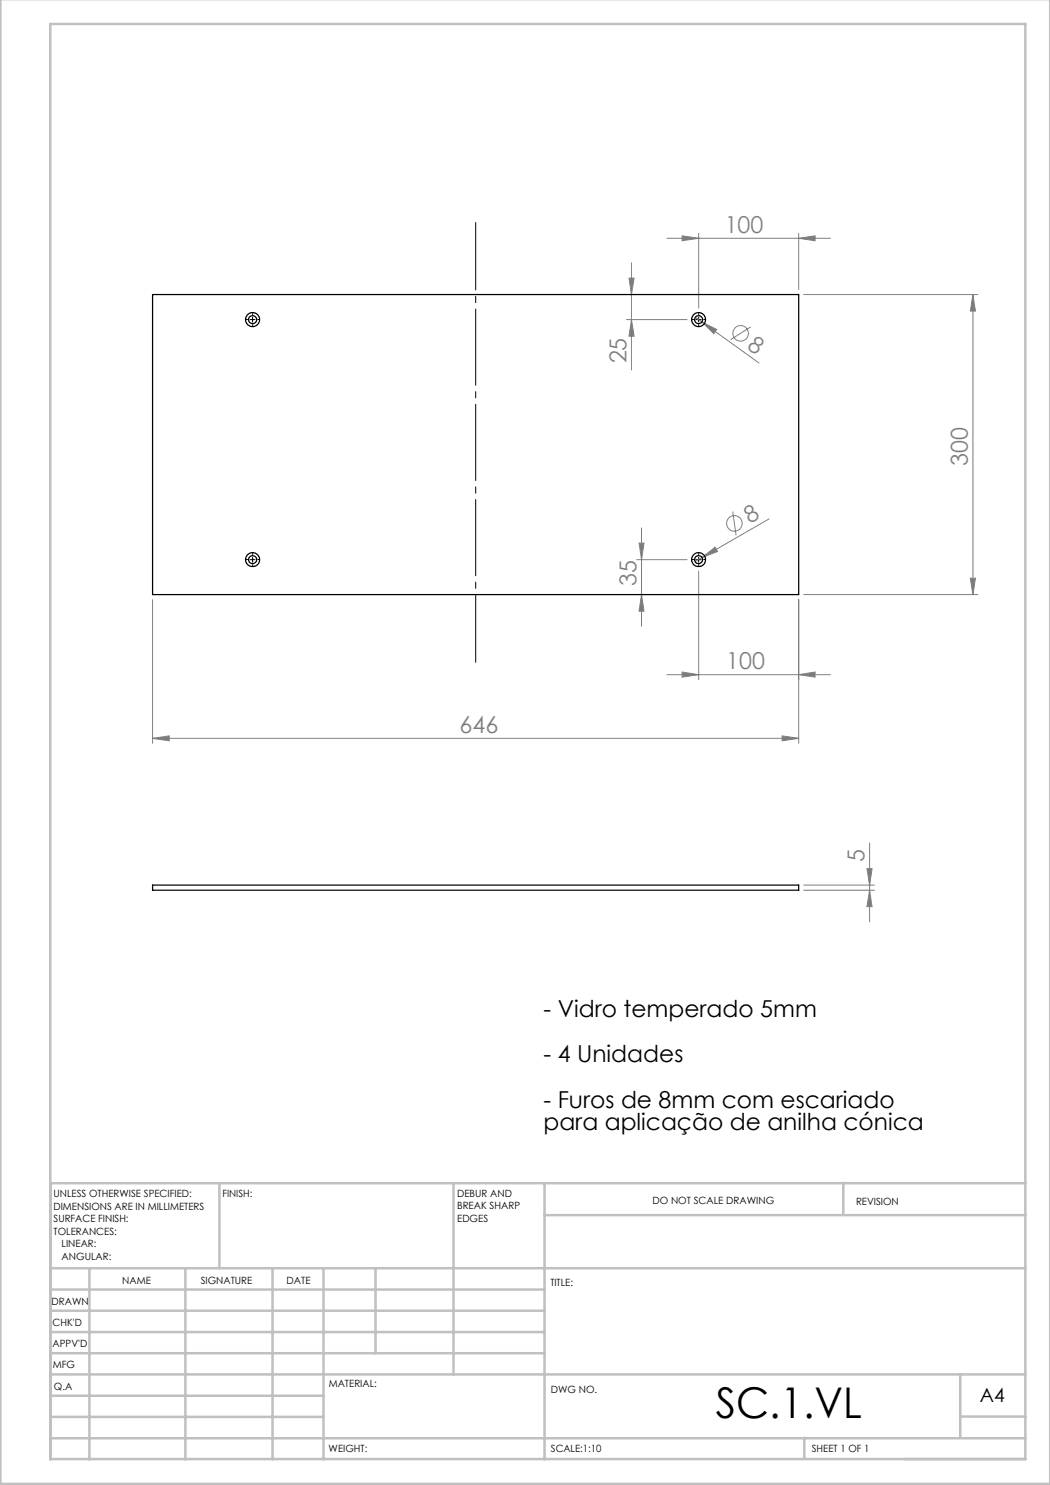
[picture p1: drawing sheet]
<svg xmlns="http://www.w3.org/2000/svg" width="210mm" height="297mm" viewBox="0 0 210 297" stroke-linecap="round" stroke-linejoin="round" font-family="sans-serif">
<g fill="none" stroke="#808080" stroke-width=".2">
<path d="M125.8 55.6h1l-.5 3.3zM126.3 52.6v21.4M133.4 47.7h32.7M136.4 47.2l3.3 .5-3.3 .5zM139.7 46.7v14.9M159.7 47.7l3.3-.5v1zM159.7 46.7v11.2M160.7 58.9h34.9M194.6 58.9l.5 3.3h-1zM194.6 58.9v60M125.3 63.9h12.1M126.3 63.9l.5 3.3h-1z"/>
<path d="M139.1 63.5l1.3 .9M140.4 64.4l2.9 1.5-.5 .8zM140.4 64.4l11.4 8.2M150.1 65.4l-4 2.5M30.5 119.9v28.8M127.3 111.9h10.1M127.8 108.6h1l-.5 3.3zM128.3 118.9l.5 3.3h-1zM128.3 105.6v19.7M139.7 114.2v21.7M140.4 111.5l2.6-2.1 .5 .9zM140.4 111.5l-1.4 .8"/>
<path d="M146.5 102.3l.7 4.8M153.8 103.8l-13.4 7.7M159.7 119.9v28.8M160.7 118.9h34.9M194.1 115.6h1l-.5 3.3zM133.4 134.9h32.7M136.4 134.4l3.3 .5-3.3 .5zM159.7 134.9l3.3-.5v1zM30.5 147.7l3.3-.5v1zM30.5 147.7h129.2M156.4 147.2l3.3 .5-3.3 .5zM160.7 177h14.2"/>
<path d="M160.7 178h14.2M173.4 173.7h1l-.5 3.3zM173.9 178l.5 3.3h-1zM173.9 168.6v15.8"/>
<circle cx="148.1" cy="66.7" r="1.57"/>
<circle cx="146.9" cy="104.7" r="1.56"/>
</g>
<path d="M95.1 132.5v-88" fill="none" stroke="#000" stroke-width=".2" stroke-dasharray="15.2 1.3 1.3 1.3" stroke-dashoffset="1.7"/>
<g fill="none" stroke="#000" stroke-width=".2" stroke-dasharray="15.2 1.3 1.3 1.3">
<path d="M49.5 63.9h-.3M50.5 62.9v-.3M50.5 64.9v.3M51.5 63.9h.3M138.7 63.9h-.3M139.7 62.9v-.3M139.7 64.9v.3M140.7 63.9h.3M49.5 111.9h-.3M50.5 110.9v-.3M50.5 112.9v.3M51.5 111.9h.3"/>
<path d="M138.7 111.9h-.3M139.7 110.9v-.3M139.7 112.9v.3M140.7 111.9h.3"/>
</g>
<path d="M50 63.9h1M50.5 63.4v1M139.2 63.9h1M139.7 63.4v1M50 111.9h1M50.5 111.4v1M139.2 111.9h1M139.7 111.4v1" fill="none" stroke="#000" stroke-width=".2"/>
<g fill="none" stroke="#c0c0c0" stroke-width=".5">
<path d="M.1 -.1v296.9h209.9v-296.9M10.1 4.8h195v287h-195zM43.9 236.6v17M90.7 236.6v38.3M108.9 236.6v55.3M168.7 236.6v6.3M205.1 236.6h-195v55.3M10.1 253.6h195M10.1 257.9h98.8M17.9 253.6v38.3M37.1 253.6v38.3M54.5 253.6v38.3"/>
<path d="M64.7 253.6v38.3M75.1 253.6v17M108.9 243h96.2M10.1 270.6h98.8M10.1 266.4h98.8M10.1 262.1h98.8M10.1 279.1h54.6M10.1 274.9h195M192.1 274.8v12.7M10.1 287.7h195M10.1 283.4h54.6M160.9 287.5v4.3"/>
<path d="M192.1 283.3h13"/>
</g>
<g fill="#808080">
<path d="M140.4 111.5l2.6-2.1 .5 .9z"/>
<path d="M140.4 64.4l2.9 1.5-.5 .8z"/>
<path d="M30.5 147.7l3.3-.5v1zM156.4 147.2l3.3 .5-3.3 .5zM136.4 134.4l3.3 .5-3.3 .5zM159.7 134.9l3.3-.5v1zM136.4 47.2l3.3 .5-3.3 .5zM159.7 47.7l3.3-.5v1z"/>
<path d="M194.1 115.6h1l-.5 3.3zM194.6 58.9l.5 3.3h-1z"/>
<path d="M125.8 55.6h1l-.5 3.3zM126.3 63.9l.5 3.3h-1zM127.8 108.6h1l-.5 3.3zM128.3 118.9l.5 3.3h-1zM173.4 173.7h1l-.5 3.3zM173.9 178l.5 3.3h-1z"/>
</g>
<g fill="none" stroke="#000" stroke-width=".25">
<path d="M30.5 58.9h129.2v60h-129.2zM30.5 177h129.2v1h-129.2z"/>
<circle cx="50.5" cy="63.9" r=".8"/>
<circle cx="50.5" cy="63.9" r="1.41"/>
<circle cx="139.7" cy="63.9" r=".8"/>
<circle cx="139.7" cy="63.9" r="1.4"/>
<circle cx="50.5" cy="111.9" r=".8"/>
<circle cx="50.5" cy="111.9" r="1.41"/>
<circle cx="139.7" cy="111.9" r=".8"/>
<circle cx="139.7" cy="111.9" r="1.4"/>
</g>
<text font-size="8.5" x="143.2" y="283.5">SC.1.VL</text>
<g font-size="4.7" fill="#808080">
<text x="144.9" y="46.6">100</text>
<text x="149.2" y="69.5" transform="rotate(36 149.2 69.5)">8</text>
<text x="125.3" y="72.7" transform="rotate(-90 125.3 72.7)">25</text>
<text x="193.6" y="93.2" transform="rotate(-90 193.6 93.2)">300</text>
<text x="150" y="104.9" transform="rotate(-30 150 104.9)">8</text>
<text x="127.3" y="117.2" transform="rotate(-90 127.3 117.2)">35</text>
<text x="145.3" y="133.9">100</text>
<text x="91.9" y="146.6">646</text>
<text x="172.9" y="172.4" transform="rotate(-90 172.9 172.4)">5</text>
</g>
<g font-size="4.7">
<text x="108.7" y="203.4">- Vidro temperado 5mm</text>
<text x="108.7" y="212.5">- 4 Unidades</text>
<text x="108.7" y="221.5">- Furos de 8mm com escariado</text>
<text x="108.7" y="226.1">para aplicação de anilha cónica</text>
</g>
<text font-size="3.9" x="196" y="280.4">A4</text>
<g font-size="2">
<text x="10.7" y="239.5">UNLESS OTHERWISE SPECIFIED:</text>
<text x="44.5" y="239.5">FINISH:</text>
<text x="91.4" y="239.4">DEBUR AND</text>
<text x="10.7" y="242">DIMENSIONS ARE IN MILLIMETERS</text>
<text x="10.7" y="244.5">SURFACE FINISH:</text>
<text x="91.4" y="241.9">BREAK SHARP</text>
<text x="91.4" y="244.4">EDGES</text>
<text x="130.5" y="240.8">DO NOT SCALE DRAWING</text>
<text x="171.2" y="241">REVISION</text>
<text x="10.7" y="247">TOLERANCES:</text>
<text x="12.3" y="249.5">LINEAR:</text>
<text x="12.3" y="252">ANGULAR:</text>
<text x="24.4" y="256.9">NAME</text>
<text x="40.1" y="256.8">SIGNATURE</text>
<text x="57.3" y="256.8">DATE</text>
<text x="110.1" y="257.1">TITLE:</text>
<text x="10.3" y="260.9">DRAWN</text>
<text x="10.5" y="269.3">APPV'D</text>
<text x="10.5" y="265.2">CHK'D</text>
<text x="10.6" y="273.6">MFG</text>
<text x="10.8" y="278">Q.A</text>
<text x="65.8" y="277.4">MATERIAL:</text>
<text x="110.2" y="278.5">DWG NO.</text>
<text x="65.7" y="290.4">WEIGHT:</text>
<text x="110.2" y="290.5">SCALE:1:10</text>
<text x="162.4" y="290.4">SHEET 1 OF 1</text>
</g>
</svg>
